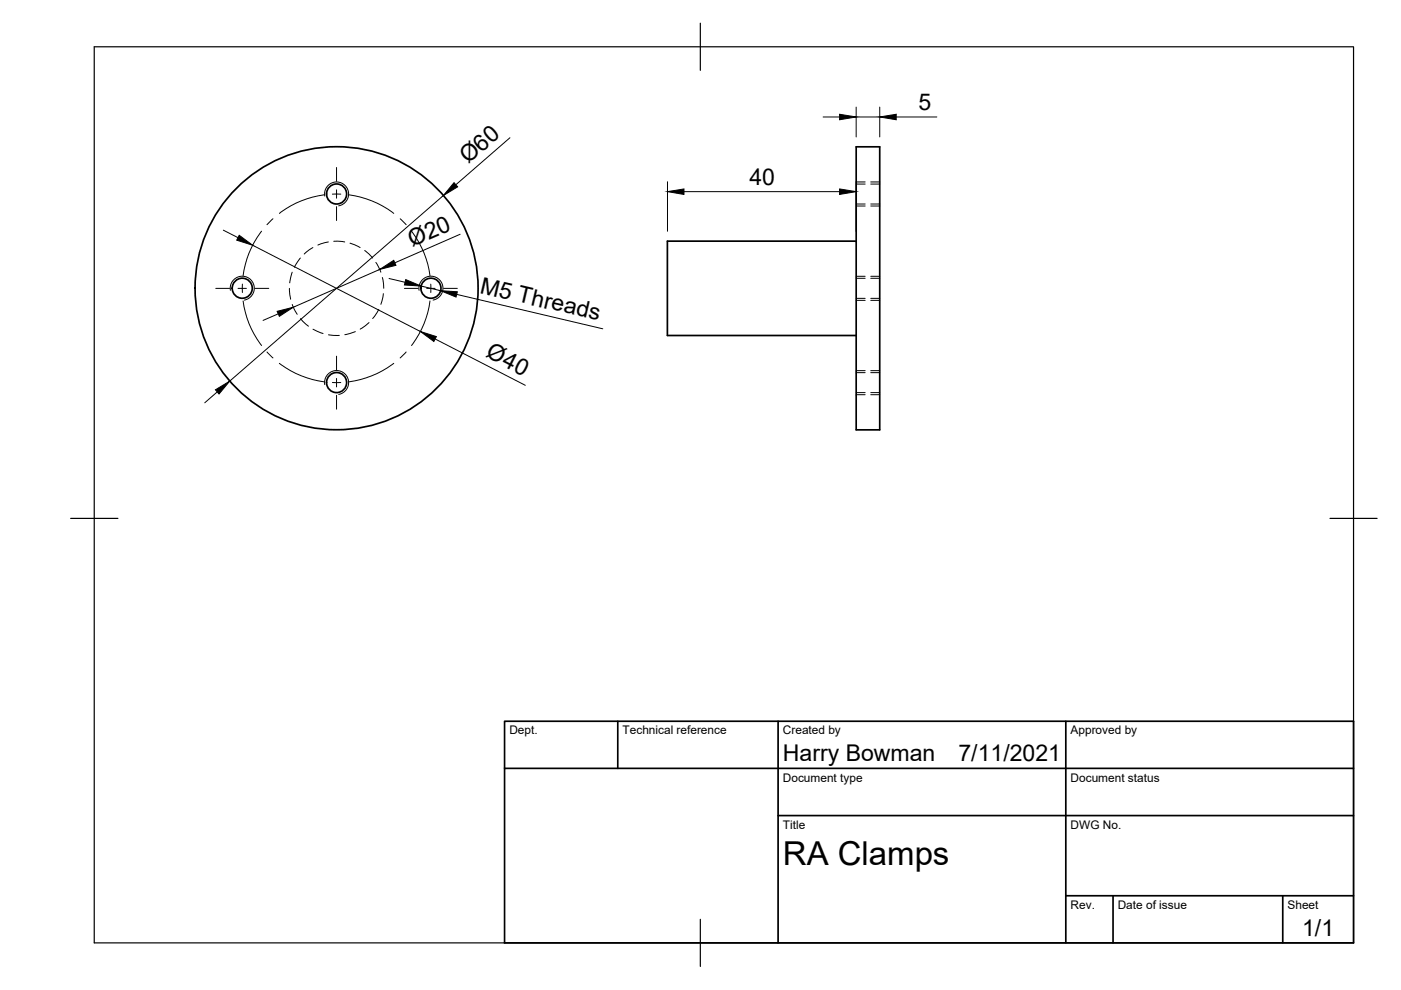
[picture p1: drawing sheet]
<svg xmlns="http://www.w3.org/2000/svg" width="297mm" height="210mm" viewBox="0 0 297 210" stroke-linecap="round" stroke-linejoin="round" font-family="sans-serif">
<!-- layer: Visible -->
<g fill="none" stroke="#000" stroke-width=".36">
<path d="M181.5 31.1h5v60h-5zM181.5 51.1h-40v20h40"/>
<circle cx="71.4" cy="41.1" r="2.13"/>
<circle cx="51.4" cy="61.1" r="2.13"/>
<circle cx="71.4" cy="61.1" r="30"/>
<circle cx="91.4" cy="61.1" r="2.13"/>
<circle cx="71.4" cy="81.1" r="2.13"/>
</g>
<!-- layer: Hidden -->
<g fill="none" stroke="#000" stroke-width=".21">
<path d="M181.5 39h1.9M184.6 39h1.9M62 57.7l-.6 2.3M63.7 54.7l-1.3 2M66.3 52.5l-1.8 1.4M69.6 51.3l-2.2 .7M70.8 51.2l2.3 .1M74.2 51.6l2.1 .9M77.3 53.1l1.7 1.6M79.7 55.6l1.1 2.1M81.1 58.8l.3 2.3M181.5 59h1.9"/>
<path d="M181.5 43.3h1.9M184.6 59h1.9M184.6 43.3h1.9M61.4 61.1l.2 2.4M62 64.6l1 2M63.7 67.6l1.7 1.6M66.4 69.8l2.1 .9M69.6 71l2.3 .1M75.3 70.3l-2.2 .7M78.2 68.4l-1.8 1.4M80.3 65.6l-1.3 1.9M81.3 62.3l-.5 2.2"/>
<path d="M181.5 63.3h1.9M181.5 79h1.9M184.6 63.3h1.9M184.6 79h1.9M181.5 83.2h1.9M184.6 83.2h1.9"/>
</g>
<!-- layer: Visible Narrow -->
<path d="M68.9 41.6a2.55 2.55 0 0 1 2-3 2.55 2.55 0 0 1 3 2.1 2.55 2.55 0 0 1-2.1 2.9M48.8 61.6a2.55 2.55 0 0 1 2.1-3 2.55 2.55 0 0 1 3 2.1 2.55 2.55 0 0 1-2.1 2.9M88.9 61.6a2.55 2.55 0 0 1 2-3 2.55 2.55 0 0 1 3 2.1 2.55 2.55 0 0 1-2.1 2.9M68.9 81.6a2.55 2.55 0 0 1 2-3 2.55 2.55 0 0 1 3 2.1 2.55 2.55 0 0 1-2.1 2.9" fill="none" stroke="#000" stroke-width=".21"/>
<!-- layer: Hidden Narrow -->
<path d="M181.5 38.6h1.9M184.6 38.6h1.9M181.5 58.6h1.9M181.5 43.7h1.9M184.6 58.6h1.9M184.6 43.7h1.9M181.5 63.7h1.9M181.5 78.6h1.9M184.6 63.7h1.9M184.6 78.6h1.9M181.5 83.7h1.9M184.6 83.7h1.9" fill="none" stroke="#000" stroke-width=".21"/>
<!-- layer: Border -->
<path d="M20 9.9h267v190h-267zM148.5 4.9v10M15 109.9h10M282 109.9h10M148.5 194.9v10" fill="none" stroke="#000" stroke-width=".25"/>
<!-- layer: TitleBlock -->
<path d="M107 152.9h180v47h-180zM131 152.9v10M165 152.9v47M226 152.9v47M107 162.9h180M165 172.9h122M226 189.9h61M236 189.9v10M272 189.9v10" fill="none" stroke="#000" stroke-width=".36"/>
<!-- layer: Dimensions -->
<g fill="none" stroke="#000" stroke-width=".21">
<path d="M108.1 29.2l-11.5 10M141.5 38.5v10.5M174.5 24.8h3.5M181.5 22.7v6.3M181.5 38.5v10.5M181.5 24.8h5M186.5 22.7v6.3M190 24.8h8.6M47.3 48.8l3.2 1.6M53.6 52l35.5 18.3M80.5 57.1l-18.3 8M82.5 59l3.4 .9"/>
<path d="M94 41.5l-45.3 39.3M97.6 49.7l-13.9 6M145 40.6h33M59 66.5l-3.2 1.4M89.3 60.7l4.1 .9M92.3 71.9l19.1 9.8M96.8 62.4l31 7.3M46.1 83.1l-2.7 2.3"/>
</g>
<path d="M96.3 38.7l.7 .9-3 1.9zM178 24.2l3.5 .6-3.5 .6zM186.5 24.8l3.5-.6v1.2zM50.7 49.9l2.9 2.1-3.4-1.1zM80.5 57.1l3-1.9 .4 1.1zM86 59.3l3.3 1.4-3.6-.3zM141.5 40.6l3.5-.5v1.1zM178 40.1l3.5 .5-3.5 .6zM58.8 66l3.4-.9-3 2zM89.1 70.3l3.4 1.1-.5 1zM93.4 61.6l3.6 .3-.3 1.1zM45.7 82.6l3-1.8-2.3 2.7z" fill="#000" stroke="#000" stroke-width=".21"/>
<!-- layer: Center Lines -->
<g fill="none" stroke="#000" stroke-width=".21">
<path d="M71.4 35.5v3M55.5 49a19.9 19.9 0 0 0-4 9.5M57.9 46.4l-1.3 1.2M68.7 41.3a19.8 19.8 0 0 0-9.5 3.9M71.4 40.3v1.7M71.4 43.8v3M72.3 41.2h-1.8M74 41.3a20 20 0 0 1 9.5 3.9M84.9 46.4l1.2 1.2M87.2 49a19.9 19.9 0 0 1 4 9.5M45.7 61.1h3M50.5 61.1h1.7"/>
<path d="M51.4 60.2v1.8M51.5 63.8a19.5 19.5 0 0 0 4 9.5M54 61.1h3M56.6 74.6l1.3 1.3M59.2 77a19.9 19.9 0 0 0 9.5 4M71.4 75.5v3M83.5 77a19.9 19.9 0 0 1-9.5 4M85.7 61.1h3M86.1 74.6l-1.3 1.3M90.5 61.1h1.7M91.2 63.8a19.5 19.5 0 0 1-4 9.5M91.3 60.2v1.8"/>
<path d="M94 61.1h3M71.4 80.2v1.8M71.4 83.8v3M72.3 81.1h-1.8"/>
</g>
<text font-size="7" x="166" y="183.4">RA Clamps</text>
<g font-size="4.9">
<text x="194.7" y="23.4">5</text>
<text x="99.3" y="34.9" transform="rotate(-41 99.3 34.9)">Ø60</text>
<text x="158.9" y="39.2">40</text>
<text x="87.4" y="52.4" transform="rotate(-24 87.4 52.4)">Ø20</text>
<text x="101.6" y="62" transform="rotate(13 101.6 62)">M5 Threads</text>
<text x="102.8" y="75.6" transform="rotate(27 102.8 75.6)">Ø40</text>
<text x="166" y="161.4">Harry Bowman</text>
<text x="203.2" y="161.4">7/11/2021</text>
<text x="276.1" y="198.6">1/1</text>
</g>
<g font-size="2.5">
<text x="108" y="155.7">Dept.</text>
<text x="132" y="155.7">Technical reference</text>
<text x="166" y="155.7">Created by</text>
<text x="227" y="155.7">Approved by</text>
<text x="166" y="165.7">Document type</text>
<text x="227" y="165.7">Document status</text>
<text x="166" y="175.7">Title</text>
<text x="227" y="175.7">DWG No.</text>
<text x="227" y="192.7">Rev.</text>
<text x="237" y="192.7">Date of issue</text>
<text x="273" y="192.7">Sheet</text>
</g>
</svg>
